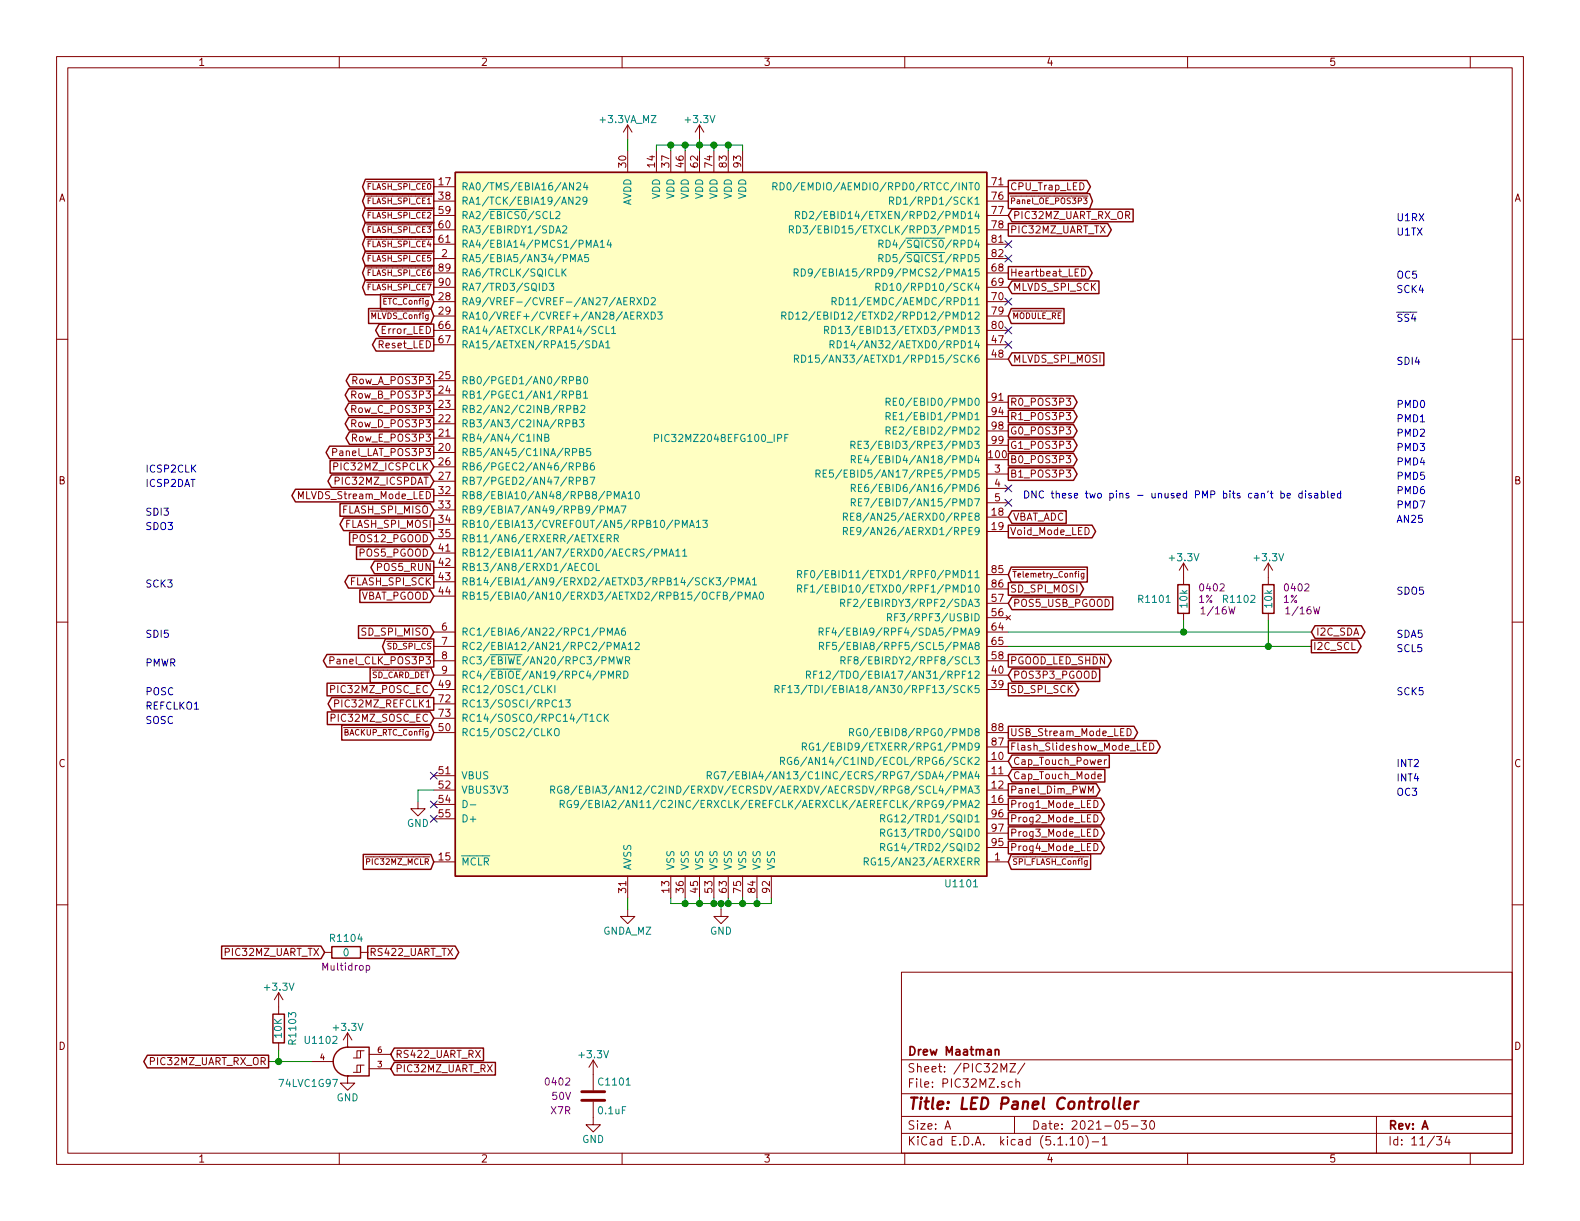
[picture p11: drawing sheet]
EESchema Schematic File Version 4
EELAYER 30 0
EELAYER END
$Descr A 11000 8500
encoding utf-8
Sheet 11 34
Title "LED Panel Controller"
Date "2021-05-30"
Rev "A"
Comp "Drew Maatman"
Comment1 ""
Comment2 ""
Comment3 ""
Comment4 ""
$EndDescr
Text GLabel 3020 6000 0    40   Input ~ 0
~PIC32MZ_MCLR
$Comp
L power:GND #PWR01101
U 1 1
P 2910 5580
F 0 "#PWR01101" H 2910 5330 50  0001 C CNN
F 1 "GND" H 2910 5430 50  0000 C CNN
F 2 "" H 2910 5580 50  0001 C CNN
F 3 "" H 2910 5580 50  0001 C CNN
	1    2910 5580
	1    0    0    -1  
$EndComp
Wire Wire Line
	2910 5580 2910 5500
Wire Wire Line
	2910 5500 3020 5500
NoConn ~ 3020 5400
NoConn ~ 3020 5600
NoConn ~ 3020 5700
Text GLabel 9130 4500 2    50   Output ~ 0
I2C_SCL
Text GLabel 9130 4400 2    50   BiDi ~ 0
I2C_SDA
Wire Wire Line
	7020 4400 8240 4400
Wire Wire Line
	7020 4500 8830 4500
$Comp
L Custom_Library:R_Custom R?
U 1 1
P 8830 4170
AR Path="/5BB27BA3/5EB7DAD1" Ref="R?"  Part="1" 
AR Path="/5BB27BF7/5EB7DAD1" Ref="R?"  Part="1" 
AR Path="/5C1DE17A/5EB7DAD1" Ref="R?"  Part="1" 
AR Path="/5C1E3A08/5EB7DAD1" Ref="R?"  Part="1" 
AR Path="/5D779AE1/5EB7DAD1" Ref="R?"  Part="1" 
AR Path="/5CB7718D/5EB7DAD1" Ref="R?"  Part="1" 
AR Path="/5E0DC082/5EB7DAD1" Ref="R?"  Part="1" 
AR Path="/5E0F9110/5EB7DAD1" Ref="R?"  Part="1" 
AR Path="/5E9E0EA5/5EB7DAD1" Ref="R?"  Part="1" 
AR Path="/5E9E0E87/5EB7DAD1" Ref="R?"  Part="1" 
AR Path="/5EAE2D66/5EB7DAD1" Ref="R?"  Part="1" 
AR Path="/5EAE4A89/5EB7DAD1" Ref="R?"  Part="1" 
AR Path="/5EAE2F23/5EB7DAD1" Ref="R?"  Part="1" 
AR Path="/5F5829D3/5EB7DAD1" Ref="R1102"  Part="1" 
F 0 "R1102" H 8750 4170 50  0000 R CNN
F 1 "10k" V 8830 4170 50  0000 C CNN
F 2 "Resistors_SMD:R_0402" H 8830 4170 50  0001 C CNN
F 3 "" H 8830 4170 50  0001 C CNN
F 4 "0402" H 8930 4250 50  0000 L CNN "display_footprint"
F 5 "1%" H 8930 4170 50  0000 L CNN "Tolerance"
F 6 "1/16W" H 8940 4090 50  0000 L CNN "Wattage"
F 7 "RMCF0402FT10K0CT-ND" H 8830 4170 50  0001 C CNN "Digi-Key PN"
	1    8830 4170
	1    0    0    -1  
$EndComp
$Comp
L power:+3.3V #PWR01107
U 1 1
P 8830 4020
F 0 "#PWR01107" H 8830 3870 50  0001 C CNN
F 1 "+3.3V" H 8830 4160 50  0000 C CNN
F 2 "" H 8830 4020 50  0001 C CNN
F 3 "" H 8830 4020 50  0001 C CNN
	1    8830 4020
	1    0    0    -1  
$EndComp
$Comp
L Custom_Library:R_Custom R?
U 1 1
P 8240 4170
AR Path="/5BB27BA3/5EB7DEAB" Ref="R?"  Part="1" 
AR Path="/5BB27BF7/5EB7DEAB" Ref="R?"  Part="1" 
AR Path="/5C1DE17A/5EB7DEAB" Ref="R?"  Part="1" 
AR Path="/5C1E3A08/5EB7DEAB" Ref="R?"  Part="1" 
AR Path="/5D779AE1/5EB7DEAB" Ref="R?"  Part="1" 
AR Path="/5CB7718D/5EB7DEAB" Ref="R?"  Part="1" 
AR Path="/5E0DC082/5EB7DEAB" Ref="R?"  Part="1" 
AR Path="/5E0F9110/5EB7DEAB" Ref="R?"  Part="1" 
AR Path="/5E9E0EA5/5EB7DEAB" Ref="R?"  Part="1" 
AR Path="/5E9E0E87/5EB7DEAB" Ref="R?"  Part="1" 
AR Path="/5EAE2D66/5EB7DEAB" Ref="R?"  Part="1" 
AR Path="/5EAE4A89/5EB7DEAB" Ref="R?"  Part="1" 
AR Path="/5EAE2F23/5EB7DEAB" Ref="R?"  Part="1" 
AR Path="/5F5829D3/5EB7DEAB" Ref="R1101"  Part="1" 
F 0 "R1101" H 8160 4170 50  0000 R CNN
F 1 "10k" V 8240 4170 50  0000 C CNN
F 2 "Resistors_SMD:R_0402" H 8240 4170 50  0001 C CNN
F 3 "" H 8240 4170 50  0001 C CNN
F 4 "0402" H 8340 4250 50  0000 L CNN "display_footprint"
F 5 "1%" H 8340 4170 50  0000 L CNN "Tolerance"
F 6 "1/16W" H 8350 4090 50  0000 L CNN "Wattage"
F 7 "RMCF0402FT10K0CT-ND" H 8240 4170 50  0001 C CNN "Digi-Key PN"
	1    8240 4170
	1    0    0    -1  
$EndComp
$Comp
L power:+3.3V #PWR01106
U 1 1
P 8240 4020
F 0 "#PWR01106" H 8240 3870 50  0001 C CNN
F 1 "+3.3V" H 8240 4160 50  0000 C CNN
F 2 "" H 8240 4020 50  0001 C CNN
F 3 "" H 8240 4020 50  0001 C CNN
	1    8240 4020
	1    0    0    -1  
$EndComp
Wire Wire Line
	8240 4320 8240 4400
Connection ~ 8240 4400
Wire Wire Line
	8240 4400 9130 4400
Wire Wire Line
	8830 4320 8830 4500
Connection ~ 8830 4500
Wire Wire Line
	8830 4500 9130 4500
Text GLabel 3020 4900 0    50   Output ~ 0
PIC32MZ_REFCLK1
Text GLabel 7020 1600 2    50   Output ~ 0
PIC32MZ_UART_TX
Text GLabel 7020 1500 2    50   Input ~ 0
PIC32MZ_UART_RX_OR
Text GLabel 3020 3250 0    50   Input ~ 0
PIC32MZ_ICSPCLK
Text GLabel 3020 3350 0    50   BiDi ~ 0
PIC32MZ_ICSPDAT
Text GLabel 3020 4800 0    50   Input ~ 0
PIC32MZ_POSC_EC
Text GLabel 3020 5000 0    50   Input ~ 0
PIC32MZ_SOSC_EC
Text GLabel 7020 2500 2    50   Input ~ 0
MLVDS_SPI_MOSI
$Comp
L Custom_Library:GNDA_MZ #PWR01103
U 1 1
P 4370 6330
F 0 "#PWR01103" H 4370 6080 50  0001 C CNN
F 1 "GNDA_MZ" H 4370 6180 50  0000 C CNN
F 2 "" H 4370 6330 50  0001 C CNN
F 3 "" H 4370 6330 50  0001 C CNN
	1    4370 6330
	1    0    0    -1  
$EndComp
Wire Wire Line
	4370 6330 4370 6250
$Comp
L Custom_Library:+3.3VA_MZ #PWR01102
U 1 1
P 4370 970
F 0 "#PWR01102" H 4370 820 50  0001 C CNN
F 1 "+3.3VA_MZ" H 4370 1110 50  0000 C CNN
F 2 "" H 4370 970 50  0001 C CNN
F 3 "" H 4370 970 50  0001 C CNN
	1    4370 970 
	1    0    0    -1  
$EndComp
Wire Wire Line
	4370 970  4370 1050
Wire Wire Line
	5170 1050 5170 1010
Wire Wire Line
	5170 1010 5070 1010
Wire Wire Line
	4570 1010 4570 1050
Wire Wire Line
	4670 1050 4670 1010
Connection ~ 4670 1010
Wire Wire Line
	4670 1010 4570 1010
Wire Wire Line
	4770 1050 4770 1010
Connection ~ 4770 1010
Wire Wire Line
	4770 1010 4670 1010
Wire Wire Line
	4870 1050 4870 1010
Connection ~ 4870 1010
Wire Wire Line
	4870 1010 4770 1010
Wire Wire Line
	4970 1050 4970 1010
Connection ~ 4970 1010
Wire Wire Line
	4970 1010 4870 1010
Wire Wire Line
	5070 1050 5070 1010
Connection ~ 5070 1010
Wire Wire Line
	5070 1010 4970 1010
$Comp
L power:+3.3V #PWR01104
U 1 1
P 4870 970
F 0 "#PWR01104" H 4870 820 50  0001 C CNN
F 1 "+3.3V" H 4870 1110 50  0000 C CNN
F 2 "" H 4870 970 50  0001 C CNN
F 3 "" H 4870 970 50  0001 C CNN
	1    4870 970 
	1    0    0    -1  
$EndComp
Wire Wire Line
	4870 970  4870 1010
Wire Wire Line
	5270 6250 5270 6290
Wire Wire Line
	5270 6290 5170 6290
Wire Wire Line
	4670 6290 4670 6250
Wire Wire Line
	4770 6250 4770 6290
Connection ~ 4770 6290
Wire Wire Line
	4770 6290 4670 6290
Wire Wire Line
	4870 6250 4870 6290
Connection ~ 4870 6290
Wire Wire Line
	4870 6290 4770 6290
Wire Wire Line
	4970 6250 4970 6290
Connection ~ 4970 6290
Wire Wire Line
	4970 6290 4870 6290
Wire Wire Line
	5070 6250 5070 6290
Connection ~ 5070 6290
Wire Wire Line
	5070 6290 5020 6290
Wire Wire Line
	5170 6250 5170 6290
Connection ~ 5170 6290
Wire Wire Line
	5170 6290 5070 6290
Wire Wire Line
	5270 6290 5370 6290
Wire Wire Line
	5370 6290 5370 6250
Connection ~ 5270 6290
Wire Wire Line
	5020 6290 5020 6330
Connection ~ 5020 6290
Wire Wire Line
	5020 6290 4970 6290
$Comp
L power:GND #PWR01105
U 1 1
P 5020 6330
F 0 "#PWR01105" H 5020 6080 50  0001 C CNN
F 1 "GND" H 5020 6180 50  0000 C CNN
F 2 "" H 5020 6330 50  0001 C CNN
F 3 "" H 5020 6330 50  0001 C CNN
	1    5020 6330
	1    0    0    -1  
$EndComp
Text Notes 9720 4450 0    50   ~ 0
SDA5
Text Notes 1010 3300 0    50   ~ 0
ICSP2CLK
Text Notes 1010 4850 0    50   ~ 0
POSC
Text Notes 1010 4950 0    50   ~ 0
REFCLKO1
Text Notes 1010 5050 0    50   ~ 0
SOSC
Text GLabel 3020 4500 0    40   Output ~ 0
~SD_SPI_CS
Text GLabel 7020 4100 2    50   Output ~ 0
SD_SPI_MOSI
Text GLabel 7020 4800 2    50   Output ~ 0
SD_SPI_SCK
Text GLabel 3020 4400 0    50   Input ~ 0
SD_SPI_MISO
Text GLabel 3020 4700 0    40   Input ~ 0
~SD_CARD_DET
Text GLabel 3020 4050 0    50   Output ~ 0
FLASH_SPI_SCK
Text GLabel 3020 3650 0    50   Output ~ 0
FLASH_SPI_MOSI
Text GLabel 3020 3550 0    50   Input ~ 0
FLASH_SPI_MISO
Text Notes 9720 1550 0    50   ~ 0
U1RX
Text Notes 9720 1650 0    50   ~ 0
U1TX
Text GLabel 7020 3100 2    50   Output ~ 0
G1_POS3P3
Text GLabel 7020 3000 2    50   Output ~ 0
G0_POS3P3
Text GLabel 7020 3300 2    50   Output ~ 0
B1_POS3P3
Text GLabel 7020 2900 2    50   Output ~ 0
R1_POS3P3
Text GLabel 7020 3200 2    50   Output ~ 0
B0_POS3P3
Text GLabel 7020 2800 2    50   Output ~ 0
R0_POS3P3
Text Notes 9720 2850 0    50   ~ 0
PMD0
Text Notes 9720 2950 0    50   ~ 0
PMD1
Text Notes 9720 3050 0    50   ~ 0
PMD2
Text Notes 9720 3150 0    50   ~ 0
PMD3
Text Notes 9720 3250 0    50   ~ 0
PMD4
Text Notes 9720 3350 0    50   ~ 0
PMD5
Text GLabel 3020 3150 0    50   Output ~ 0
Panel_LAT_POS3P3
Text GLabel 7020 5500 2    50   Output ~ 0
Panel_Dim_PWM
Text GLabel 3020 4600 0    50   Output ~ 0
Panel_CLK_POS3P3
Text GLabel 3020 2850 0    50   Output ~ 0
Row_C_POS3P3
Text GLabel 3020 3050 0    50   Output ~ 0
Row_E_POS3P3
Text GLabel 3020 2950 0    50   Output ~ 0
Row_D_POS3P3
Text GLabel 3020 2750 0    50   Output ~ 0
Row_B_POS3P3
Text GLabel 3020 2650 0    50   Output ~ 0
Row_A_POS3P3
Text Notes 1010 4650 0    50   ~ 0
PMWR
Text Notes 1010 3400 0    50   ~ 0
ICSP2DAT
Text Notes 9720 4550 0    50   ~ 0
SCL5
Text Notes 9720 3550 0    50   ~ 0
PMD7
Text Notes 9720 3450 0    50   ~ 0
PMD6
NoConn ~ 7020 3500
NoConn ~ 7020 3400
Text Notes 7120 3480 0    50   ~ 0
DNC these two pins - unused PMP bits can't be disabled
Text Notes 9720 5550 0    50   ~ 0
OC3
Text Notes 1010 4100 0    50   ~ 0
SCK3
Text Notes 1010 3700 0    50   ~ 0
SDO3
Text Notes 1010 3600 0    50   ~ 0
SDI3
Text Notes 9720 2050 0    50   ~ 0
SCK4
Text Notes 9720 4850 0    50   ~ 0
SCK5
Text Notes 1010 4450 0    50   ~ 0
SDI5
Text Notes 9720 4150 0    50   ~ 0
SDO5
Text GLabel 3020 3750 0    50   Input ~ 0
POS12_PGOOD
Text GLabel 3020 3850 0    50   Input ~ 0
POS5_PGOOD
Text GLabel 7020 4600 2    50   Output ~ 0
PGOOD_LED_SHDN
Text GLabel 7020 4700 2    50   Input ~ 0
POS3P3_PGOOD
Text GLabel 3020 4150 0    50   Input ~ 0
VBAT_PGOOD
Text GLabel 7020 4200 2    50   Input ~ 0
POS5_USB_PGOOD
Text GLabel 7020 1900 2    50   Output ~ 0
Heartbeat_LED
Text GLabel 3020 2400 0    50   Output ~ 0
Reset_LED
Text GLabel 3020 2300 0    50   Output ~ 0
Error_LED
Text GLabel 7020 1300 2    50   Output ~ 0
CPU_Trap_LED
Text GLabel 7020 3600 2    50   Input ~ 0
VBAT_ADC
Text GLabel 7020 5100 2    50   Output ~ 0
USB_Stream_Mode_LED
Text GLabel 7020 5600 2    50   Output ~ 0
Prog1_Mode_LED
Text GLabel 7020 5900 2    50   Output ~ 0
Prog4_Mode_LED
Text GLabel 7020 5200 2    50   Output ~ 0
Flash_Slideshow_Mode_LED
Text GLabel 7020 5700 2    50   Output ~ 0
Prog2_Mode_LED
Text GLabel 7020 5800 2    50   Output ~ 0
Prog3_Mode_LED
Text GLabel 7020 3700 2    50   Output ~ 0
Void_Mode_LED
Text GLabel 3020 1300 0    40   Output ~ 0
~FLASH_SPI_CE0
Text GLabel 3020 1400 0    40   Output ~ 0
~FLASH_SPI_CE1
Text GLabel 3020 1500 0    40   Output ~ 0
~FLASH_SPI_CE2
Text GLabel 3020 1600 0    40   Output ~ 0
~FLASH_SPI_CE3
Text GLabel 3020 1700 0    40   Output ~ 0
~FLASH_SPI_CE4
Text GLabel 3020 1800 0    40   Output ~ 0
~FLASH_SPI_CE5
Text GLabel 3020 1900 0    40   Output ~ 0
~FLASH_SPI_CE6
Text GLabel 3020 2000 0    40   Output ~ 0
~FLASH_SPI_CE7
Text GLabel 3020 3450 0    50   Output ~ 0
MLVDS_Stream_Mode_LED
Text Notes 9720 1950 0    50   ~ 0
OC5
Text Notes 9720 3650 0    50   ~ 0
AN25
Text GLabel 7020 5300 2    50   Input ~ 0
Cap_Touch_Power
Text GLabel 7020 5400 2    50   Input ~ 0
Cap_Touch_Mode
Text Notes 9720 5350 0    50   ~ 0
INT2
Text Notes 9720 5450 0    50   ~ 0
INT4
Text GLabel 3020 3950 0    50   Output ~ 0
POS5_RUN
Text GLabel 7020 1400 2    40   Output ~ 0
~Panel_OE_POS3P3
$Comp
L Custom_Library:PIC32MZ2048EFG100_IPF U1101
U 1 1
P 5020 3650
F 0 "U1101" H 6820 1150 50  0000 R CNN
F 1 "PIC32MZ2048EFG100_IPF" H 5020 4250 50  0000 C CNN
F 2 "Housings_QFP:TQFP-100_14x14mm_Pitch0.5mm" H 5020 3650 50  0001 C CNN
F 3 "http://ww1.microchip.com/downloads/en/DeviceDoc/60001320E.pdf" H 5020 3650 50  0001 C CNN
F 4 "PIC32MZ2048EFG100-I/PF-ND" H 5020 3650 50  0001 C CNN "Digi-Key PN"
	1    5020 3650
	1    0    0    -1  
$EndComp
Text GLabel 7020 4000 2    40   Input ~ 0
~Telemetry_Config
Text GLabel 3020 2100 0    40   Input ~ 0
~ETC_Config
Text GLabel 3020 5100 0    40   Input ~ 0
~BACKUP_RTC_Config
Text GLabel 7020 6000 2    40   Input ~ 0
~SPI_FLASH_Config
$Comp
L Custom_Library:R_Custom R?
U 1 1
P 2410 6630
AR Path="/5EAE2EF2/60BFA971" Ref="R?"  Part="1" 
AR Path="/5EAE30C7/60BFA971" Ref="R?"  Part="1" 
AR Path="/5EAE2D8A/60BFA971" Ref="R?"  Part="1" 
AR Path="/5EAE2D66/60BFA971" Ref="R?"  Part="1" 
AR Path="/5F581B41/60BFA971" Ref="R?"  Part="1" 
AR Path="/5F5829D3/60BFA971" Ref="R1104"  Part="1" 
F 0 "R1104" V 2310 6630 50  0000 C CNN
F 1 "0" V 2410 6630 50  0000 C CNN
F 2 "Resistors_SMD:R_0402" H 2410 6630 50  0001 C CNN
F 3 "" H 2410 6630 50  0001 C CNN
F 4 "0402" V 2510 6630 50  0001 C CNN "display_footprint"
F 5 "1%" V 2610 6630 50  0001 C CNN "Tolerance"
F 6 "1/16W" V 2710 6630 50  0001 C CNN "Wattage"
F 7 "Multidrop" V 2510 6630 50  0000 C CNN "Configuration"
F 8 "RMCF0402ZT0R00CT-ND" H 2410 6630 50  0001 C CNN "Digi-Key PN"
	1    2410 6630
	0    -1   1    0   
$EndComp
Text GLabel 2260 6630 0    50   Input ~ 0
PIC32MZ_UART_TX
Text GLabel 2560 6630 2    50   Output ~ 0
RS422_UART_TX
$Comp
L Custom_Library:74LVC1G97_Power_AND U1102
U 1 1
P 2420 7390
F 0 "U1102" H 2480 7540 50  0000 L CNN
F 1 "74LVC1G97" H 2480 7240 50  0000 L CNN
F 2 "Package_TO_SOT_SMD:SOT-363_SC-70-6" H 2470 7390 50  0001 C CNN
F 3 "http://www.ti.com/lit/ds/symlink/sn74lvc1g97.pdf" H 2470 7390 50  0001 C CNN
F 4 "1727-1772-1-ND" H 2420 7390 50  0001 C CNN "Digi-Key PN"
	1    2420 7390
	-1   0    0    -1  
$EndComp
$Comp
L power:GND #PWR0101
U 1 1
P 2420 7490
F 0 "#PWR0101" H 2420 7240 50  0001 C CNN
F 1 "GND" H 2420 7340 50  0000 C CNN
F 2 "" H 2420 7490 50  0001 C CNN
F 3 "" H 2420 7490 50  0001 C CNN
	1    2420 7490
	1    0    0    -1  
$EndComp
$Comp
L power:+3.3V #PWR0102
U 1 1
P 2420 7290
F 0 "#PWR0102" H 2420 7140 50  0001 C CNN
F 1 "+3.3V" H 2420 7430 50  0000 C CNN
F 2 "" H 2420 7290 50  0001 C CNN
F 3 "" H 2420 7290 50  0001 C CNN
	1    2420 7290
	1    0    0    -1  
$EndComp
Text GLabel 1870 7390 0    50   Output ~ 0
PIC32MZ_UART_RX_OR
Text GLabel 2720 7440 2    50   Input ~ 0
PIC32MZ_UART_RX
Text GLabel 2720 7340 2    50   Input ~ 0
RS422_UART_RX
$Comp
L Custom_Library:R_Custom R?
U 1 1
P 1940 7160
AR Path="/5BAAE2B6/60C11C11" Ref="R?"  Part="1" 
AR Path="/5BB6CF6D/60C11C11" Ref="R?"  Part="1" 
AR Path="/5BBE424C/60C11C11" Ref="R?"  Part="1" 
AR Path="/5CB8A16A/60C11C11" Ref="R?"  Part="1" 
AR Path="/5F583BF6/60C11C11" Ref="R?"  Part="1" 
AR Path="/5F582E44/60C11C11" Ref="R?"  Part="1" 
AR Path="/5F5829D3/60C11C11" Ref="R1103"  Part="1" 
F 0 "R1103" V 1840 7160 50  0000 C CNN
F 1 "10K" V 1940 7160 50  0000 C CNN
F 2 "Resistors_SMD:R_0402" H 1940 7160 50  0001 C CNN
F 3 "" H 1940 7160 50  0001 C CNN
F 4 "0402" H 2010 7250 50  0001 L CNN "display_footprint"
F 5 "1%" H 2010 7160 50  0001 L CNN "Tolerance"
F 6 "1/16W" H 2010 7080 50  0001 L CNN "Wattage"
F 7 "RMCF0402FT10K0CT-ND" H 2240 7560 60  0001 C CNN "Digi-Key PN"
	1    1940 7160
	-1   0    0    -1  
$EndComp
$Comp
L power:+3.3V #PWR0128
U 1 1
P 1940 7010
F 0 "#PWR0128" H 1940 6860 50  0001 C CNN
F 1 "+3.3V" H 1940 7150 50  0000 C CNN
F 2 "" H 1940 7010 50  0001 C CNN
F 3 "" H 1940 7010 50  0001 C CNN
	1    1940 7010
	1    0    0    -1  
$EndComp
Wire Wire Line
	2170 7390 1940 7390
Wire Wire Line
	1940 7310 1940 7390
Connection ~ 1940 7390
Wire Wire Line
	1940 7390 1870 7390
$Comp
L power:GND #PWR?
U 1 1
P 4130 7780
AR Path="/5F581B41/60C184F8" Ref="#PWR?"  Part="1" 
AR Path="/5F5829D3/60C184F8" Ref="#PWR0129"  Part="1" 
F 0 "#PWR0129" H 4130 7530 50  0001 C CNN
F 1 "GND" H 4130 7630 50  0000 C CNN
F 2 "" H 4130 7780 50  0001 C CNN
F 3 "" H 4130 7780 50  0001 C CNN
	1    4130 7780
	1    0    0    -1  
$EndComp
$Comp
L Custom_Library:C_Custom C?
U 1 1
P 4130 7630
AR Path="/5BAAE16C/60C18502" Ref="C?"  Part="1" 
AR Path="/5BB181D8/60C18502" Ref="C?"  Part="1" 
AR Path="/5BB2595E/60C18502" Ref="C?"  Part="1" 
AR Path="/5BAAE0FA/60C18502" Ref="C?"  Part="1" 
AR Path="/5BB86F23/60C18502" Ref="C?"  Part="1" 
AR Path="/5D77A516/60C18502" Ref="C?"  Part="1" 
AR Path="/5E939CFF/60C18502" Ref="C?"  Part="1" 
AR Path="/5EAE2D66/60C18502" Ref="C?"  Part="1" 
AR Path="/5F581B41/60C18502" Ref="C?"  Part="1" 
AR Path="/5F5829D3/60C18502" Ref="C1101"  Part="1" 
F 0 "C1101" H 4155 7730 50  0000 L CNN
F 1 "0.1uF" H 4155 7530 50  0000 L CNN
F 2 "Capacitors_SMD:C_0402" H 4168 7480 50  0001 C CNN
F 3 "" H 4155 7730 50  0001 C CNN
F 4 "0402" H 3980 7730 50  0000 R CNN "display_footprint"
F 5 "50V" H 3980 7630 50  0000 R CNN "Voltage"
F 6 "X7R" H 3980 7530 50  0000 R CNN "Dielectric"
F 7 "490-10698-1-ND" H 4555 8130 60  0001 C CNN "Digi-Key PN"
	1    4130 7630
	1    0    0    -1  
$EndComp
$Comp
L power:+3.3V #PWR0130
U 1 1
P 4130 7480
F 0 "#PWR0130" H 4130 7330 50  0001 C CNN
F 1 "+3.3V" H 4130 7620 50  0000 C CNN
F 2 "" H 4130 7480 50  0001 C CNN
F 3 "" H 4130 7480 50  0001 C CNN
	1    4130 7480
	1    0    0    -1  
$EndComp
Text GLabel 7020 2200 2    40   Input ~ 0
~MODULE_RE
Text Notes 9720 2250 0    50   ~ 0
~SS4
Text GLabel 7020 2000 2    50   Input ~ 0
MLVDS_SPI_SCK
NoConn ~ 7020 1700
NoConn ~ 7020 1800
NoConn ~ 7020 2100
NoConn ~ 7020 2300
NoConn ~ 7020 2400
Text Notes 9720 2550 0    50   ~ 0
SDI4
Text GLabel 3020 2200 0    40   Input ~ 0
~MLVDS_Config
$EndSCHEMATC
